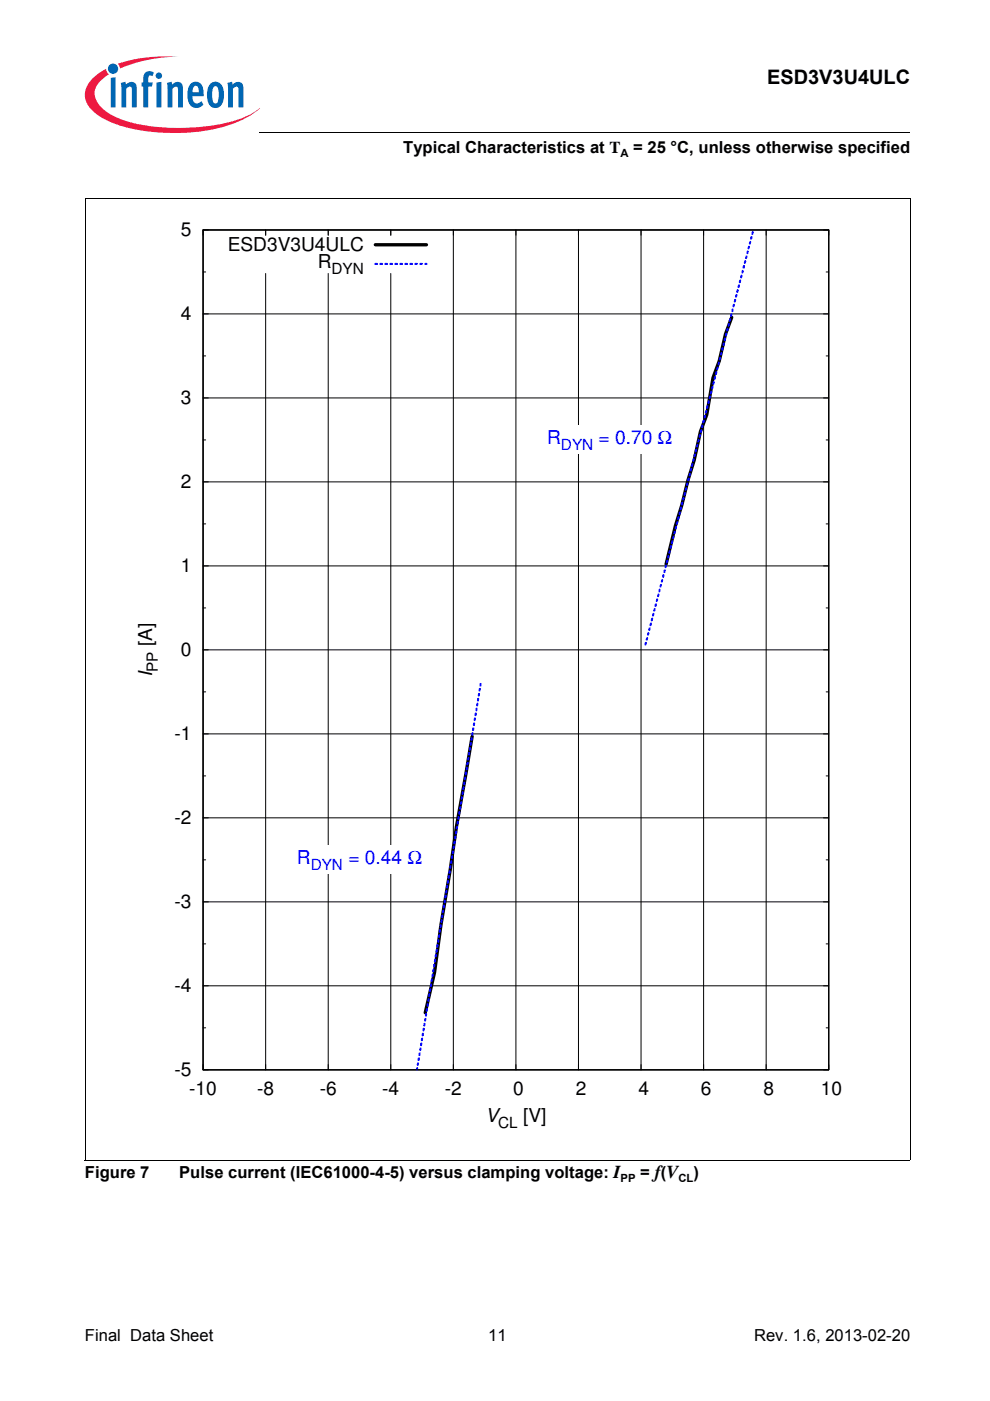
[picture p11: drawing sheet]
<svg xmlns="http://www.w3.org/2000/svg" width="210mm" height="297mm" viewBox="0 0 210 297" stroke-linecap="round" stroke-linejoin="round" font-family="sans-serif">
<circle cx="24" cy="14.6" r="1.09" fill="#0066b3"/>
<g fill="#ed1941">
<path d="M25 13.5l.8-.2a32.7 32.7 0 0 1 12-1.3 32.2 32.2 0 0 0-11.7 2.2l-.7 .3z"/>
<path d="M19.4 16.9a11.2 11.2 0 0 1 3.1-2.3l.2 .7 .4 .5a5 5 0 0 0-3 4.2 6 6 0 0 0 3.4 4.3 31.7 31.7 0 0 0 16 2.8 31.9 31.9 0 0 0 14-3.1l1.6-1.1a18.8 18.8 0 0 1-9.4 4.4 42.6 42.6 0 0 1-20.9-.9 11.1 11.1 0 0 1-6.5-4.7 4.3 4.3 0 0 1 1.1-4.8z"/>
</g>
<g fill="#0066b3">
<path d="M23.5 16.5l1-.1v6.4h-1z"/>
<path d="M25.6 17.6l1-.3 .1 .7a1.22 1.22 0 0 1 1.5-.6 1.22 1.22 0 0 1 .8 1.3v4.1h-1l-.1-4.2a.42 .42 0 0 0-.6-.2l-.5 .4v4h-1.1z"/>
<path d="M30.9 15.3l.8-.2 .7 .1 .2 .2-.3 .8-.1-.1a.47 .47 0 0 0-.7 .2l-.1 1.2h1l-.2 .9h-.8v4.4h-1v-4.4h-.4v-.9h.4v-.7a1.77 1.77 0 0 1 .5-1.5z"/>
<path d="M35.4 17.6l1-.3 .1 .7a1.22 1.22 0 0 1 1.4-.6 1.22 1.22 0 0 1 .9 1.3v4.1h-1.1v-4.2a.42 .42 0 0 0-.6-.2l-.5 .4v4h-1.1z"/>
<path d="M48.2 17.6l1-.3 .1 .7a1.22 1.22 0 0 1 1.5-.6 1.22 1.22 0 0 1 .8 1.3v4.1h-1l-.1-4.2a.42 .42 0 0 0-.6-.2l-.5 .4v4h-1z"/>
<path d="M33 16a.7 .7 0 0 1 1.4 0 .7 .7 0 0 1-1.4 0zM33.2 17.5l1-.1v5.4h-1z"/>
<path d="M40.5 17.7a1.6 1.6 0 0 1 1.7-.2 1.6 1.6 0 0 1 .9 1.5l.1 1.4h-2.4a1.09 1.09 0 0 0 .3 1.2 1.09 1.09 0 0 0 1.1 .2l.5-.4 .4 .8a1.88 1.88 0 0 1-2.2 .6 1.88 1.88 0 0 1-1.1-2v-1.7l.2-.8zM41.1 18.4l-.3 1.2h1.3v-.8a.58 .58 0 0 0-.4-.6 .58 .58 0 0 0-.6 .2z"/>
<path d="M44.7 17.6a1.77 1.77 0 0 1 1.9 0 1.77 1.77 0 0 1 .9 1.8v1.3a1.96 1.96 0 0 1-2.4 2.1 2.94 2.94 0 0 1-1.2-3.3 2.79 2.79 0 0 1 .8-1.9zM45.3 18.4a4.3 4.3 0 0 0 0 3.4l.4 .2a1.54 1.54 0 0 0 .7-1.9v-.4a1.19 1.19 0 0 0-.7-1.4z"/>
</g>
<path d="M55 28v.1z" fill="#000"/>
<path d="M55 28h137.9" fill="none" stroke="#000" stroke-width=".21"/>
<path d="M18 29h46v5h-46z" fill="#fff"/>
<g fill="none" stroke="#000" stroke-width=".21">
<path d="M43.1 48.8h132.6v178h-132.6zM43.1 57.7h.5M56.3 48.8v1.1M56.3 58v168.8M69.6 48.8v1.1M69.6 58v168.8M82.9 48.8v1.1M82.9 58v168.8M96.1 48.8v178M109.4 48.8v178M122.6 48.8v178M135.9 48.8v178"/>
<path d="M149.2 48.8v178M162.4 48.8v178M175.2 57.7h.5M43.1 75.5h.5M43.1 66.6h132.6M175.2 75.5h.5M43.1 93.3h.5M43.1 84.4h132.6M175.2 93.3h.5M43.1 120h132.6M43.1 111.1h.5M43.1 102.2h132.6"/>
<path d="M175.2 111.1h.5M43.1 137.8h132.6M43.1 128.9h.5M175.2 128.9h.5M43.1 155.6h132.6M43.1 146.7h.5M175.2 146.7h.5M43.1 173.4h132.6M43.1 164.5h.5M175.2 164.5h.5M43.1 191.2h132.6M43.1 182.3h.5"/>
<path d="M175.2 182.3h.5M43.1 217.9h.5M43.1 209h132.6M43.1 200.1h.5M175.2 217.9h.5M175.2 200.1h.5"/>
</g>
<g fill="#fff">
<path d="M117.1 90.2h24.4v6.1h-24.4z"/>
<path d="M64.1 179.3h24.3v6h-24.3z"/>
</g>
<path d="M79.6 51.9h10.8M155.1 67.3l-1.3 3.5-1.3 5.7-1.3 3.6-1.3 7.8-1.4 3.6-1.3 6-4 13.9-2 8.2M100.1 156.1l-3.3 19.1-1.4 9.2-1.9 11.8-1.4 10-1.9 8.5" fill="none" stroke="#000" stroke-width=".71"/>
<path d="M79.6 56h10.8M136.8 136.7l22.9-87.9M88.4 226.8l13.6-82.4" fill="none" stroke="#00f" stroke-width=".44" stroke-dasharray=".4 .7"/>
<path d="M18 42.1h175M18 42.1v203.8M43.1 48.8h132.6v178h-132.6zM192.9 42.1v203.9M18 245.9h174.9" fill="none" stroke="#000" stroke-width=".21"/>
<text font-size="4.2" x="162.7" y="17.8">ESD3V3U4ULC</text>
<g font-size="4.1">
<text x="38.4" y="50.1">5</text>
<text x="48.3" y="53.2">ESD3V3U4ULC</text>
<text x="67.4" y="56.9">R</text>
<text x="38.4" y="67.9">4</text>
<text x="38.4" y="85.7">3</text>
<text x="38.4" y="103.5">2</text>
<text x="38.4" y="121.3">1</text>
<text x="32.2" y="137" transform="rotate(-90 32.2 137)">[A]</text>
<text x="32.2" y="143.6" transform="rotate(-90 32.2 143.6)">I</text>
<text x="38.4" y="139.1">0</text>
<text x="37" y="157">-1</text>
<text x="37" y="174.7">-2</text>
<text x="37" y="192.6">-3</text>
<text x="37" y="210.4">-4</text>
<text x="37" y="228.2">-5</text>
<text x="40.1" y="232.2">-10</text>
<text x="54.5" y="232.2">-8</text>
<text x="67.8" y="232.2">-6</text>
<text x="81.1" y="232.2">-4</text>
<text x="94.3" y="232.2">-2</text>
<text x="108.8" y="232.2">0</text>
<text x="122.1" y="232.2">2</text>
<text x="135.4" y="232.2">4</text>
<text x="148.6" y="232.2">6</text>
<text x="161.9" y="232.2">8</text>
<text x="174" y="232.2">10</text>
<text x="102.9" y="237.9">V</text>
<text x="110.9" y="237.9">[V]</text>
</g>
<g font-size="4.1" fill="#00f">
<text x="116" y="94.2">R</text>
<text x="126.9" y="94.2">= 0.70 Ω</text>
<text x="63" y="183.3">R</text>
<text x="73.9" y="183.3">= 0.44 Ω</text>
</g>
<g font-size="3.5">
<text x="85.5" y="32.5">Typical Characteristics at T</text>
<text x="134.3" y="32.5">= 25 °C, unless otherwise specified</text>
<text x="18" y="249.7">Figure 7</text>
<text x="38" y="249.7">Pulse current (IEC61000-4-5) versus clamping voltage: I</text>
<text x="135.8" y="249.7">= f(V</text>
<text x="147" y="249.7">)</text>
<text x="18" y="284.4">Final Data Sheet</text>
<text x="103.5" y="284.4">11</text>
<text x="159.9" y="284.4">Rev. 1.6, 2013-02-20</text>
</g>
<g font-size="3.2">
<text x="70.3" y="58.1">DYN</text>
<text x="33.5" y="142.4" transform="rotate(-90 33.5 142.4)">PP</text>
<text x="105.6" y="239.1">CL</text>
</g>
<g font-size="3.2" fill="#00f">
<text x="118.9" y="95.4">DYN</text>
<text x="65.9" y="184.5">DYN</text>
</g>
<g font-size="2.4">
<text x="131.6" y="33.3">A</text>
<text x="131.6" y="250.6">PP</text>
<text x="143.8" y="250.6">CL</text>
</g>
</svg>
